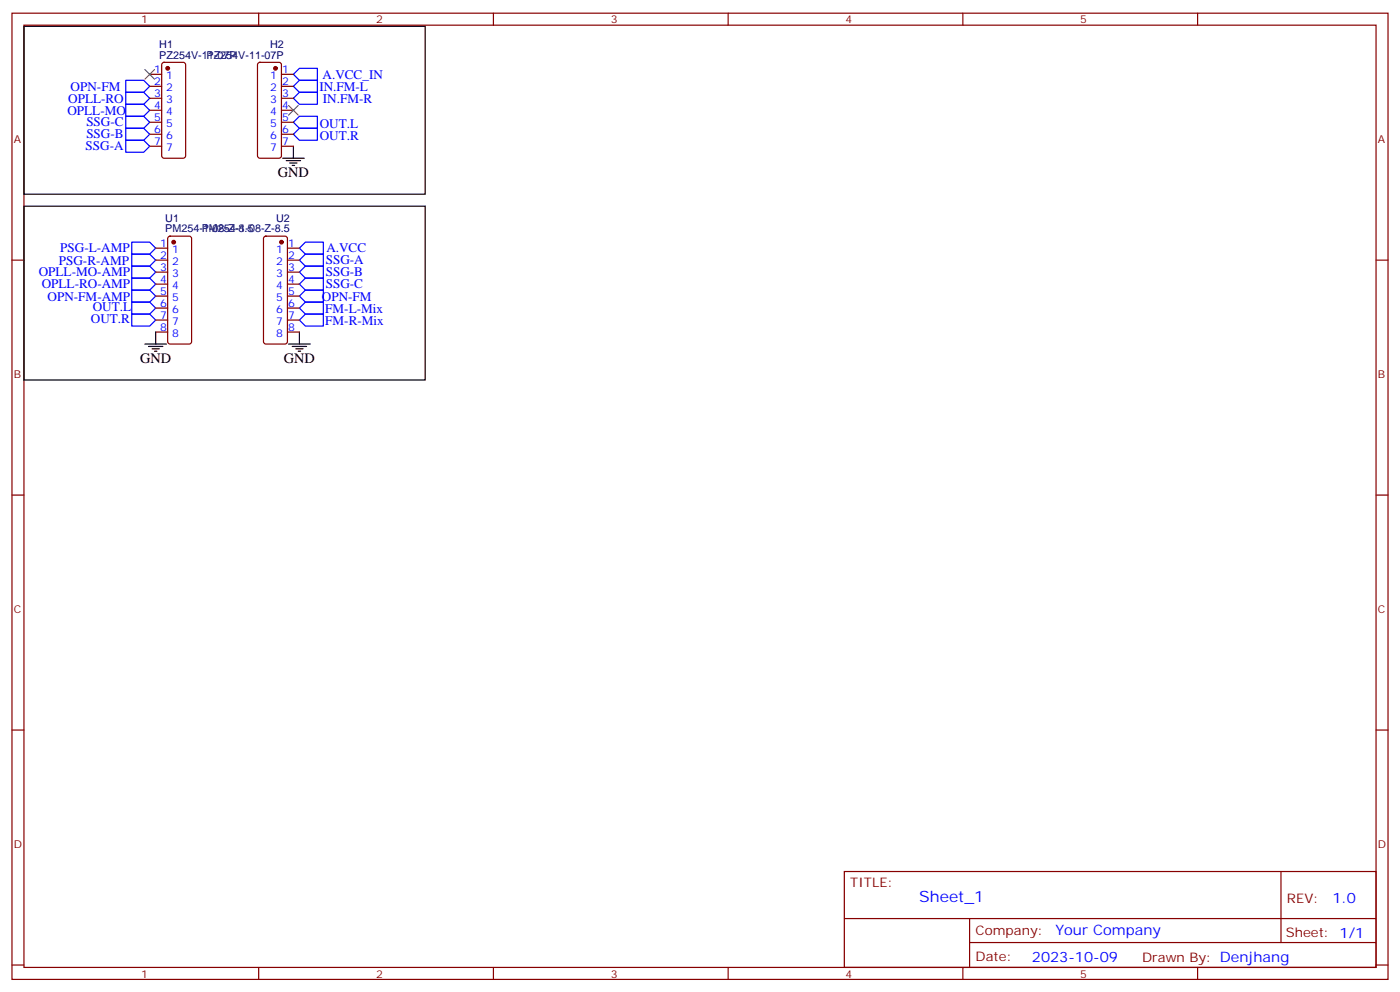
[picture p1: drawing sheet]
<svg xmlns="http://www.w3.org/2000/svg" width="412mm" height="292mm" viewBox="0 0 412 292" stroke-linecap="round" stroke-linejoin="round" font-family="sans-serif">
<g fill="none" stroke="#870000" stroke-width=".35">
<path d="M3.5 3.9h405.4v284.3h-405.4zM7.1 7.4h398.2v277.3h-398.2zM47.9 18.6l.4-.3h5.7l.6 .5 .1 27.1-.3 .5-.4 .2h-5.7l-.5-.3-.2-.4v-26.8zM76.1 18.6l.5-.3h5.6l.6 .5 .1 27.1-.2 .5-.5 .2h-5.6l-.5-.3-.3-.4v-26.8zM76.2 3.9v3.5M145.3 3.9v3.5M214.5 3.9v3.5M283.6 3.9v3.5M352.8 3.9v3.5M44.1 21.9h3.5M44.1 25.4h3.5M44.1 28.9h3.5"/>
<path d="M44.1 32.5h3.5M44.1 36h3.5M44.1 39.5h3.5M82.9 21.9h3.5M82.9 25.4h3.5M82.9 28.9h3.5M82.9 32.5h3.5M82.9 36h3.5M82.9 39.5h3.5M44.1 43h3.5M82.9 43h3.5M3.5 76.6h3.6"/>
<path d="M45.9 76.6h3.5M45.9 73h3.5M49.6 69.7l.5-.2h5.6l.5 .2 .2 .5v30.3l-.2 .5-.5 .2h-5.6l-.5-.2-.2-.5v-30.3zM77.8 69.7l.5-.2h5.7l.5 .2 .2 .5v30.3l-.3 .5-.4 .2h-5.7l-.5-.2-.2-.5v-30.3zM84.7 76.6h3.5M84.7 73h3.5M405.3 76.6h3.6M45.9 80.1h3.5M45.9 83.6h3.5M45.9 87.1h3.5M45.9 90.7h3.5M45.9 94.2h3.5"/>
<path d="M45.9 97.7h3.5M84.7 80.1h3.5M84.7 83.6h3.5M84.7 87.1h3.5M84.7 90.7h3.5M84.7 94.2h3.5M84.7 97.7h3.5M3.5 145.7h3.6M405.3 145.7h3.6M3.5 214.8h3.6M405.3 214.8h3.6M248.7 256.5h156.6v28.2h-156.6z"/>
<path d="M377.3 256.5v20.9M248.7 270.3h156.5M285.6 277.4h119.6M285.6 270.3v14.1M3.5 284h3.6M76.2 284.7v3.5M145.3 284.7v3.5M214.5 284.7v3.5M283.6 284.7v3.5M352.8 284.7v3.5M405.3 284h3.6"/>
</g>
<g fill="none" stroke="#00f" stroke-width=".35">
<path d="M37 23.6h5.3l1.8 1.8-1.8 1.8h-5.3zM37 27.2h5.3l1.8 1.7-1.8 1.8h-5.3zM37 30.7h5.3l1.8 1.8-1.8 1.7h-5.3zM37 34.2h5.3l1.8 1.8-1.8 1.7h-5.3zM37 37.7h5.3l1.8 1.8-1.8 1.8h-5.3zM86.4 21.9l1.8-1.8h5.3v3.5h-5.3zM86.4 36l1.8-1.8h5.3v3.5h-5.3zM86.4 39.5l1.8-1.8h5.3v3.6h-5.3zM86.4 28.9l1.8-1.7h5.3v3.5h-5.3zM86.4 25.4l1.8-1.8h5.3v3.6h-5.3zM37 41.3h5.3l1.8 1.7-1.8 1.8h-5.3zM38.8 71.3h5.3l1.8 1.7-1.8 1.8h-5.3z"/>
<path d="M38.8 74.8h5.3l1.8 1.8-1.8 1.7h-5.3zM38.8 78.3h5.3l1.8 1.8-1.8 1.7h-5.3zM88.2 73l1.8-1.7h5.2v3.5h-5.2zM90 78.3h5.2v3.5h-5.2l-1.8-1.7zM90 74.8h5.2v3.5h-5.2l-1.8-1.7zM38.8 81.8h5.3l1.8 1.8-1.8 1.8h-5.3zM38.8 88.9h5.3l1.8 1.8-1.8 1.7h-5.3zM38.8 92.4h5.3l1.8 1.8-1.8 1.8h-5.3zM38.8 85.4h5.3l1.8 1.7-1.8 1.8h-5.3zM88.2 87.1l1.8-1.7h5.2v3.5h-5.2zM88.2 90.7l1.8-1.8h5.2v3.5h-5.2zM88.2 94.2l1.8-1.8h5.2v3.6h-5.2z"/>
<path d="M90 81.8h5.2v3.6h-5.2l-1.8-1.8z"/>
</g>
<g fill="none" stroke="#000" stroke-width=".35">
<path d="M7.1 7.8h118.1v49.4h-118.1zM83.3 46.6h6.3M84.3 47.3h4.2M85.4 48h2.1M86.1 48.7h.7M86.4 43v3.6M7.1 60.7h118.1v51.1h-118.1zM45.9 97.7v3.5M88.2 97.7v3.5M42.7 101.2h6.3M43.7 102h4.3M44.8 102.7h2.1"/>
<path d="M45.5 103.4h.7M85 101.2h6.4M86.1 102h4.2M87.1 102.7h2.2M87.8 103.4h.7"/>
</g>
<g fill="#870000" stroke="#870000" stroke-width=".35">
<circle cx="49.4" cy="20.1" r=".53"/>
<circle cx="81.1" cy="20.1" r=".53"/>
<circle cx="51.2" cy="71.3" r=".53"/>
<circle cx="82.9" cy="71.3" r=".53"/>
</g>
<path d="M42.7 20.5l2.8 2.8M45.5 20.5l-2.8 2.8M85 31l2.8 2.9M87.8 31l-2.8 2.9" fill="none" stroke="#3c3" stroke-width=".35"/>
<text font-size="4.6" fill="#00f" x="270.8" y="265.5">Sheet_1</text>
<g font-size="4.2">
<text x="81.8" y="52.2">GND</text>
<text x="41.3" y="106.9">GND</text>
<text x="83.6" y="106.9">GND</text>
</g>
<g font-size="4.2" fill="#00f">
<text x="392.5" y="265.7">1.0</text>
<text x="310.9" y="275.3">Your Company</text>
<text x="304" y="283.1">2023-10-09</text>
</g>
<g font-size="3.9" fill="#00f">
<text x="95" y="23.1">A.VCC_IN</text>
<text x="20.8" y="26.7">OPN-FM</text>
<text x="94.1" y="26.7">IN.FM-L</text>
<text x="19.9" y="33.7">OPLL-MO</text>
<text x="20.1" y="30.3">OPLL-RO</text>
<text x="95.1" y="30.2">IN.FM-R</text>
<text x="25.4" y="37.2">SSG-C</text>
<text x="25.4" y="40.7">SSG-B</text>
<text x="94.2" y="41.3">OUT.R</text>
<text x="94.2" y="37.7">OUT.L</text>
<text x="25.2" y="44.2">SSG-A</text>
<text x="17.3" y="77.9">PSG-R-AMP</text>
<text x="17.7" y="74.3">PSG-L-AMP</text>
<text x="96" y="77.8">SSG-A</text>
<text x="96.1" y="74.2">A.VCC</text>
<text x="11.4" y="81.4">OPLL-MO-AMP</text>
<text x="96" y="81.4">SSG-B</text>
<text x="12.3" y="84.9">OPLL-RO-AMP</text>
<text x="14" y="88.5">OPN-FM-AMP</text>
<text x="94.8" y="88.4">OPN-FM</text>
<text x="96" y="84.9">SSG-C</text>
<text x="26.8" y="95">OUT.R</text>
<text x="27.3" y="91.5">OUT.L</text>
<text x="95.8" y="92">FM-L-Mix</text>
<text x="95.8" y="95.5">FM-R-Mix</text>
</g>
<g font-size="3.9" fill="#800">
<text x="250.5" y="261.1">TITLE:</text>
<text x="379.1" y="265.7">REV:</text>
<text x="287.4" y="275.3">Company:</text>
<text x="378.7" y="275.9">Sheet: 1/1</text>
<text x="287.4" y="282.9">Date:</text>
<text x="336.4" y="283">Drawn By: Denjhang</text>
</g>
<g font-size="3.2" fill="#800">
<text x="41.6" y="6.9">1</text>
<text x="110.8" y="6.9">2</text>
<text x="179.9" y="6.9">3</text>
<text x="249.1" y="6.9">4</text>
<text x="318.2" y="6.9">5</text>
<text x="4.1" y="42">A</text>
<text x="405.9" y="42">A</text>
<text x="4.1" y="111.1">B</text>
<text x="405.9" y="111.1">B</text>
<text x="4.1" y="180.3">C</text>
<text x="405.9" y="180.3">C</text>
<text x="4.1" y="249.4">D</text>
<text x="405.9" y="249.4">D</text>
<text x="41.6" y="287.7">1</text>
<text x="110.8" y="287.7">2</text>
<text x="179.9" y="287.7">3</text>
<text x="249.1" y="287.7">4</text>
<text x="318.2" y="287.7">5</text>
</g>
<g font-size="3.2" fill="#000080">
<text x="46.9" y="17.2">PZ254V-11-07P</text>
<text x="46.9" y="14.2">H1</text>
<text x="60.8" y="17.2">PZ254V-11-07P</text>
<text x="79.5" y="14.2">H2</text>
<text x="48.7" y="65.2">U1</text>
<text x="81.3" y="65.2">U2</text>
<text x="48.7" y="68.3">PM254-1-08-Z-8.5</text>
<text x="59.4" y="68.3">PM254-1-08-Z-8.5</text>
</g>
<g font-size="3.2" fill="#00f">
<text x="45.4" y="21.5">1</text>
<text x="48.9" y="23.3">1</text>
<text x="79.6" y="23.3">1</text>
<text x="83.1" y="21.5">1</text>
<text x="45.4" y="25">2</text>
<text x="45.4" y="28.6">3</text>
<text x="48.9" y="26.8">2</text>
<text x="79.6" y="26.8">2</text>
<text x="83.1" y="25">2</text>
<text x="83.1" y="28.6">3</text>
<text x="45.4" y="32.1">4</text>
<text x="45.4" y="35.6">5</text>
<text x="48.9" y="30.3">3</text>
<text x="48.9" y="33.9">4</text>
<text x="79.6" y="30.3">3</text>
<text x="79.6" y="33.9">4</text>
<text x="83.1" y="32.1">4</text>
<text x="83.1" y="35.6">5</text>
<text x="45.4" y="39.2">6</text>
<text x="48.9" y="37.4">5</text>
<text x="48.9" y="40.9">6</text>
<text x="79.6" y="37.4">5</text>
<text x="79.6" y="40.9">6</text>
<text x="83.1" y="39.2">6</text>
<text x="45.4" y="42.7">7</text>
<text x="48.9" y="44.4">7</text>
<text x="79.6" y="44.4">7</text>
<text x="83.1" y="42.7">7</text>
<text x="47.2" y="72.7">1</text>
<text x="47.2" y="76.2">2</text>
<text x="50.7" y="74.4">1</text>
<text x="50.7" y="78">2</text>
<text x="81.3" y="74.4">1</text>
<text x="81.3" y="78">2</text>
<text x="84.8" y="72.7">1</text>
<text x="84.8" y="76.2">2</text>
<text x="47.2" y="79.7">3</text>
<text x="47.2" y="83.3">4</text>
<text x="50.7" y="81.5">3</text>
<text x="81.3" y="81.5">3</text>
<text x="84.8" y="79.7">3</text>
<text x="84.8" y="83.3">4</text>
<text x="47.2" y="86.8">5</text>
<text x="50.7" y="85">4</text>
<text x="50.7" y="88.5">5</text>
<text x="81.3" y="85">4</text>
<text x="81.3" y="88.5">5</text>
<text x="84.8" y="86.8">5</text>
<text x="47.2" y="90.3">6</text>
<text x="47.2" y="93.8">7</text>
<text x="50.7" y="92.1">6</text>
<text x="50.7" y="95.6">7</text>
<text x="81.3" y="92.1">6</text>
<text x="81.3" y="95.6">7</text>
<text x="84.8" y="90.3">6</text>
<text x="84.8" y="93.8">7</text>
<text x="47.2" y="97.4">8</text>
<text x="50.7" y="99.1">8</text>
<text x="81.3" y="99.1">8</text>
<text x="84.8" y="97.4">8</text>
</g>
</svg>
